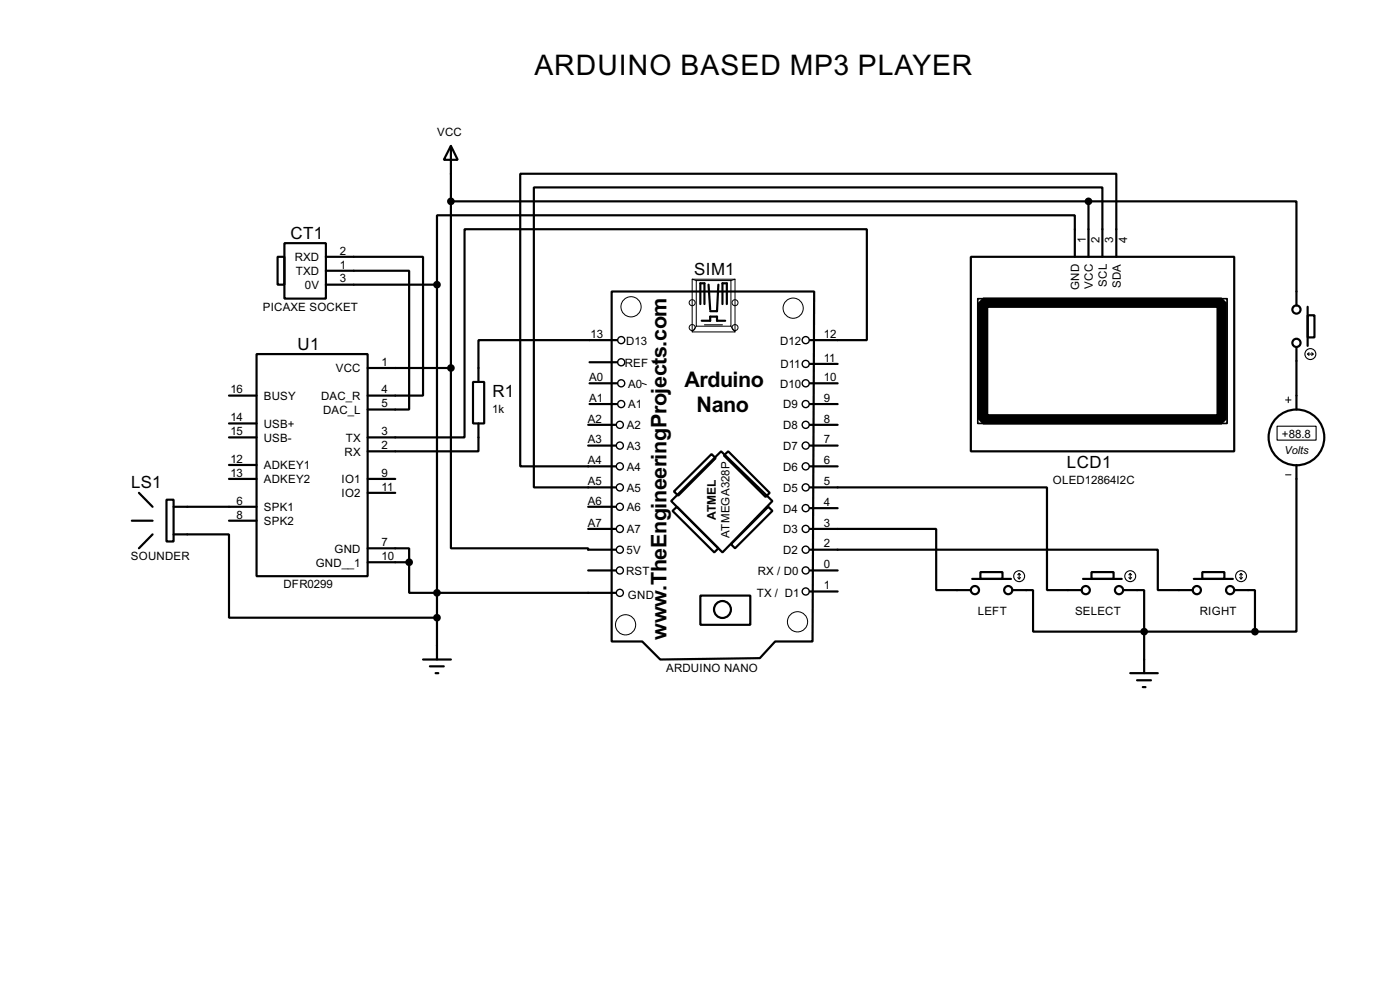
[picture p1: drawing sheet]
<svg xmlns="http://www.w3.org/2000/svg" width="256mm" height="180mm" viewBox="0 0 256 180" stroke-linecap="round" stroke-linejoin="round" font-family="sans-serif">
<g fill="none" stroke="#000" stroke-width=".4">
<path d="M82.6 26.7l1.3 2.6h-2.6zM82.6 26.7v40.7M82.6 36.9h116.8M199.4 36.9h38.1v19M199.4 36.9v10.1M50.9 47h1.2v5.1h-1.2zM52.1 44.5h7.6v10.2h-7.6zM59.7 49.6h15.3v25.4h-7.6M59.7 47h17.8v25.4h-10.1M59.7 52.1h20.4M80.1 52.1v68.6M112.1 53.4h37.1l-.3 64h-6.9l-2.8 3.1-18.2 .2-3.3-3.3h-5.6z"/>
<path d="M128.3 55.7v-3.8h.8v3.8M128.6 58.7h1.5v-.7h1.3v.7h1.5M129.8 52.1l.3 4.6M131.6 52.1l-.2 4.9h-1.3M132.4 55.7v-3.8h.8v3.8M177.9 47h48.2v35.6h-48.2zM196.9 47v-7.6h-116.8v12.7M202 47v-12.7h-104.2v54.9h15M204.5 47v-15.2h-109.2v53.6h17.5M239.6 57.7h1.2v4.1h-1.2zM239.6 56.2v7.1M42 72.4h5"/>
<path d="M42 77.5h5M47 64.8h20.4v40.7h-20.4zM67.4 67.4h15.2M82.6 67.4v33h25.2v.2h5M86.7 69.9h2v7.6h-2zM87.7 77.5v5.1h-20.3M107.8 77.8h5M108 74h5.1M108 70.2h5.1M108 66.3h5.1M113.1 62.3h-25.4v7.6M148.4 62.3h10.4v-20.3h-73.7v38.1h-17.7"/>
<path d="M148.4 77.8h5.1M148.4 74h5.1M148.4 70.2h5.1M148.4 66.6h5.1M237.5 63.6v11.4M24.2 95.3h3.8M25.5 90.2l2.5 2.6M28 97.8l-2.5 2.6M30.5 91.5h1.3v7.6h-1.3zM31.8 97.8h10.2v15.3h38.1M31.8 92.8h15.2M42 85.1h5"/>
<path d="M42 87.7h5M42 95.3h5M42 80.1h5M67.4 87.7h5M67.4 90.2h5M107.8 92.8h5M107.8 96.8h5M107.8 81.6h5M123 91.7l9.1-9.1 9.4 9.1-9.1 9.4zM123.2 93.5l.8-.7 7.6 7.6-.7 .7zM123.5 90l6.9-6.9 .7 .8-6.8 6.8zM132.6 83.4l.8-.8 7.6 7.6-.7 .8z"/>
<path d="M133.9 99.6l6.9-6.8 .7 .7-6.8 6.9zM148.4 96.8h23.1v11.2h6.4M148.4 89.2h43.4v18.8h6.4M148.4 93h5.1M148.4 85.4h5.1M148.4 81.6h5.1M237.5 85.1v30.5h-7.6M67.4 100.4h7.6v2.5M67.4 102.9h7.6M75 102.9v5.6h37.8M107.8 104.4h5M128.3 109h9.2v5.4h-9.2z"/>
<path d="M148.4 100.6h63.7v7.4h6.4M148.4 104.4h5.1M148.4 108.3h5.1M178.1 106h7.1M179.6 104.7h4.1v1.3h-4.1zM185.5 108h3.8v7.6h20.3M198.4 106h7.1M200 104.7h4v1.3h-4zM205.8 108h3.8v7.6M209.6 115.6v7.6M209.6 115.6h20.3M218.7 106h7.2"/>
<path d="M220.3 104.7h4v1.3h-4zM226.1 108h3.8v7.6M77.5 120.7h5.1M78.8 122h2.5M79.8 123.2h.5M207.1 123.2h5M208.3 124.5h2.6M209.4 125.8h.5"/>
<circle cx="237.5" cy="56.7" r=".75"/>
<circle cx="237.5" cy="62.8" r=".75"/>
<circle cx="237.5" cy="80.1" r="5.1"/>
<circle cx="132.3" cy="111.6" r="1.55"/>
<circle cx="178.6" cy="108" r=".75"/>
<circle cx="184.7" cy="108" r=".75"/>
<circle cx="198.9" cy="108" r=".75"/>
<circle cx="205" cy="108" r=".75"/>
<circle cx="219.2" cy="108" r=".75"/>
<circle cx="225.3" cy="108" r=".75"/>
</g>
<g fill="none" stroke="#000" stroke-width=".18">
<path d="M126.8 51.1h7.9v9.7h-7.9zM126.8 51.1l.8 .3M127.6 51.4h6.3v8.3h-6.3zM127.6 59.7l-.8 1.1M133.9 59.7l.8 1.1M134.7 51.1l-.8 .3M117.7 70.2l.7 .2M235.5 73.2h1M236 72.7v1M235.5 86.9h1"/>
<circle cx="115.6" cy="56.2" r="1.85"/>
<circle cx="126.8" cy="55.4" r=".55"/>
<circle cx="126.8" cy="60" r=".55"/>
<circle cx="134.6" cy="55.4" r=".55"/>
<circle cx="134.6" cy="60" r=".55"/>
<circle cx="145.3" cy="56.4" r="1.85"/>
<circle cx="114.6" cy="114.4" r="1.85"/>
<circle cx="146.1" cy="113.8" r="1.85"/>
</g>
<g fill="none" stroke="#000" stroke-width=".25">
<path d="M179.1 54.7h45.7v22.8h-45.7z"/>
<circle cx="113.5" cy="77.8" r=".65"/>
<circle cx="113.8" cy="74" r=".65"/>
<circle cx="113.8" cy="66.3" r=".65"/>
<circle cx="113.8" cy="62.3" r=".65"/>
<circle cx="113.8" cy="70.2" r=".65"/>
<circle cx="147.6" cy="66.6" r=".65"/>
<circle cx="147.6" cy="62.3" r=".65"/>
<circle cx="147.6" cy="70.2" r=".65"/>
<circle cx="147.6" cy="74" r=".65"/>
<circle cx="147.6" cy="77.8" r=".65"/>
<circle cx="113.5" cy="81.6" r=".65"/>
<circle cx="113.5" cy="85.4" r=".65"/>
<circle cx="113.5" cy="96.8" r=".65"/>
<circle cx="113.5" cy="89.2" r=".65"/>
<circle cx="113.5" cy="92.8" r=".65"/>
<circle cx="147.6" cy="96.8" r=".65"/>
<circle cx="147.6" cy="89.2" r=".65"/>
<circle cx="147.6" cy="81.6" r=".65"/>
<circle cx="147.6" cy="85.4" r=".65"/>
<circle cx="147.6" cy="93" r=".65"/>
<circle cx="113.5" cy="104.4" r=".65"/>
<circle cx="113.5" cy="100.6" r=".65"/>
<circle cx="113.5" cy="108.5" r=".65"/>
<circle cx="147.6" cy="108.3" r=".65"/>
<circle cx="147.6" cy="100.6" r=".65"/>
<circle cx="147.6" cy="104.4" r=".65"/>
</g>
<g fill="none" stroke="#000" stroke-width=".2">
<path d="M129.1 59.5h3.3M234 78h7.1v2.6h-7.1zM239.6 64.8h1M239.6 64.8l.2 .3M239.8 64.6l-.2 .2M240.3 64.6l.3 .2M240.6 64.8l-.3 .3M186.5 105.7l.2 .3M186.7 105v1M186.7 105l-.2 .2M186.7 105l.3 .2M187 105.7l-.3 .3"/>
<path d="M206.8 105.7l.3 .3M207.1 105v1M207.1 105l-.3 .2M207.1 105l.2 .2M207.3 105.7l-.2 .3M227.1 105.7l.3 .3M227.4 105v1M227.4 105l-.3 .2M227.4 105l.2 .2M227.6 105.7l-.2 .3"/>
<circle cx="240" cy="64.8" r="1"/>
<circle cx="186.7" cy="105.5" r="1"/>
<circle cx="207" cy="105.5" r="1"/>
<circle cx="227.3" cy="105.5" r="1"/>
</g>
<path d="M180.1 55.4h43.7v21.4h-43.7z" fill="none" stroke="#000" stroke-width="1.9"/>
<g fill="#000" stroke="#000" stroke-width=".4">
<circle cx="82.6" cy="36.9" r=".5"/>
<circle cx="199.4" cy="36.9" r=".5"/>
<circle cx="80" cy="52.1" r=".5"/>
<circle cx="82.6" cy="67.4" r=".5"/>
<circle cx="74.9" cy="102.9" r=".5"/>
<circle cx="80" cy="113.1" r=".5"/>
<circle cx="80" cy="108.5" r=".5"/>
<circle cx="209.6" cy="115.6" r=".5"/>
<circle cx="229.9" cy="115.6" r=".5"/>
</g>
<text font-size="5.8" x="97.9" y="13.7">ARDUINO BASED MP3 PLAYER</text>
<g font-size="4.4">
<text x="125.4" y="70.8">Arduino</text>
<text x="127.6" y="75.4">Nano</text>
<text x="122.1" y="108.3" transform="rotate(-90 122.1 108.3)">.TheEngineeringProjects.com</text>
<text x="122.1" y="117.1" transform="rotate(-90 122.1 117.1)">w</text>
</g>
<g font-size="3.5">
<text x="53.2" y="43.7">CT1</text>
<text x="127.2" y="50.4">SIM1</text>
<text x="54.5" y="64">U1</text>
<text x="90.2" y="72.6">R1</text>
<text x="24" y="89.4">LS1</text>
<text x="195.5" y="85.7">LCD1</text>
</g>
<text font-size="2.5" x="131.2" y="95.1" transform="rotate(-90 131.2 95.1)">ATMEL</text>
<g font-size="2.4">
<text x="80.1" y="25">VCC</text>
<text x="54" y="47.8">RXD</text>
<text x="62.3" y="46.6">2</text>
<text x="198.9" y="44.5" transform="rotate(-90 198.9 44.5)">1</text>
<text x="201.4" y="44.5" transform="rotate(-90 201.4 44.5)">2</text>
<text x="204" y="44.5" transform="rotate(-90 204 44.5)">3</text>
<text x="206.5" y="44.5" transform="rotate(-90 206.5 44.5)">4</text>
<text x="54.2" y="50.4">TXD</text>
<text x="55.9" y="52.9">0V</text>
<text x="62.3" y="49.2">1</text>
<text x="62.3" y="51.7">3</text>
<text x="197.7" y="53.1" transform="rotate(-90 197.7 53.1)">GND</text>
<text x="200.2" y="52.8" transform="rotate(-90 200.2 52.8)">VCC</text>
<text x="202.8" y="52.5" transform="rotate(-90 202.8 52.5)">SCL</text>
<text x="205.3" y="52.7" transform="rotate(-90 205.3 52.7)">SDA</text>
<text x="48.1" y="56.8">PICAXE SOCKET</text>
<text x="108.2" y="61.9">13</text>
<text x="114.7" y="63.1">D13</text>
<text x="142.9" y="63.1">D12</text>
<text x="150.9" y="61.9">12</text>
<text x="42.2" y="72">16</text>
<text x="61.5" y="68.1">VCC</text>
<text x="69.9" y="72">4</text>
<text x="69.9" y="67">1</text>
<text x="107.9" y="69.8">A0</text>
<text x="114.4" y="67.1">REF</text>
<text x="115.1" y="70.9">A0</text>
<text x="142.9" y="70.9">D10</text>
<text x="143" y="67.4">D11</text>
<text x="150.9" y="69.8">10</text>
<text x="150.9" y="66.2">11</text>
<text x="42.2" y="77.1">14</text>
<text x="48.3" y="73.2">BUSY</text>
<text x="58.8" y="73.2">DAC_R</text>
<text x="59.2" y="75.8">DAC_L</text>
<text x="69.9" y="74.6">5</text>
<text x="90.2" y="75.5">1k</text>
<text x="107.7" y="77.4">A2</text>
<text x="107.9" y="73.6">A1</text>
<text x="115.1" y="74.8">A1</text>
<text x="143.5" y="74.8">D9</text>
<text x="150.9" y="77.4">8</text>
<text x="150.9" y="73.6">9</text>
<text x="42.2" y="79.7">15</text>
<text x="48.3" y="78.3">USB+</text>
<text x="48.3" y="80.8">USB-</text>
<text x="63.1" y="83.4">RX</text>
<text x="63.3" y="80.8">TX</text>
<text x="69.9" y="82.2">2</text>
<text x="69.9" y="79.7">3</text>
<text x="107.7" y="81.1">A3</text>
<text x="114.8" y="82.4">A3</text>
<text x="114.8" y="78.6">A2</text>
<text x="143.5" y="78.6">D8</text>
<text x="143.5" y="82.4">D7</text>
<text x="150.9" y="81.1">7</text>
<text x="234.9" y="80.1">+88.8</text>
<text x="42.2" y="84.7">12</text>
<text x="42.2" y="87.3">13</text>
<text x="48.3" y="85.9">ADKEY1</text>
<text x="48.3" y="88.5">ADKEY2</text>
<text x="62.6" y="88.5">IO1</text>
<text x="69.9" y="87.3">9</text>
<text x="69.9" y="89.8">11</text>
<text x="107.7" y="88.8">A5</text>
<text x="107.7" y="85">A4</text>
<text x="114.8" y="86.2">A4</text>
<text x="143.5" y="86.2">D6</text>
<text x="150.9" y="88.8">5</text>
<text x="150.9" y="85">6</text>
<text x="192.9" y="88.6">OLED12864I2C</text>
<text x="43.4" y="92.4">6</text>
<text x="43.4" y="94.9">8</text>
<text x="48.3" y="93.6">SPK1</text>
<text x="62.6" y="91">IO2</text>
<text x="107.7" y="92.4">A6</text>
<text x="114.8" y="93.6">A6</text>
<text x="114.8" y="90">A5</text>
<text x="143.5" y="90">D5</text>
<text x="143.5" y="93.8">D4</text>
<text x="150.9" y="92.6">4</text>
<text x="48.3" y="96.1">SPK2</text>
<text x="61.3" y="101.2">GND</text>
<text x="69.9" y="100">7</text>
<text x="107.7" y="96.4">A7</text>
<text x="114.8" y="101.4">5V</text>
<text x="114.8" y="97.6">A7</text>
<text x="133.7" y="98.4" transform="rotate(-90 133.7 98.4)">ATMEGA328P</text>
<text x="143.5" y="97.6">D3</text>
<text x="143.5" y="101.4">D2</text>
<text x="150.9" y="100.2">2</text>
<text x="150.9" y="96.4">3</text>
<text x="24" y="102.6">SOUNDER</text>
<text x="51.9" y="107.7">DFR0299</text>
<text x="57.8" y="103.7">GND__1</text>
<text x="69.9" y="102.5">10</text>
<text x="114.7" y="105.2">RST</text>
<text x="138.8" y="105.2">RX / D0</text>
<text x="150.9" y="104">0</text>
<text x="150.9" y="107.9">1</text>
<text x="115" y="109.6">GND</text>
<text x="138.6" y="109.3">TX / D1</text>
<text x="179.1" y="112.5">LEFT</text>
<text x="196.9" y="112.5">SELECT</text>
<text x="219.8" y="112.5">RIGHT</text>
<text x="122" y="122.9">ARDUINO NANO</text>
</g>
<text font-size="2.3" x="235.3" y="83.2">Volts</text>
</svg>
